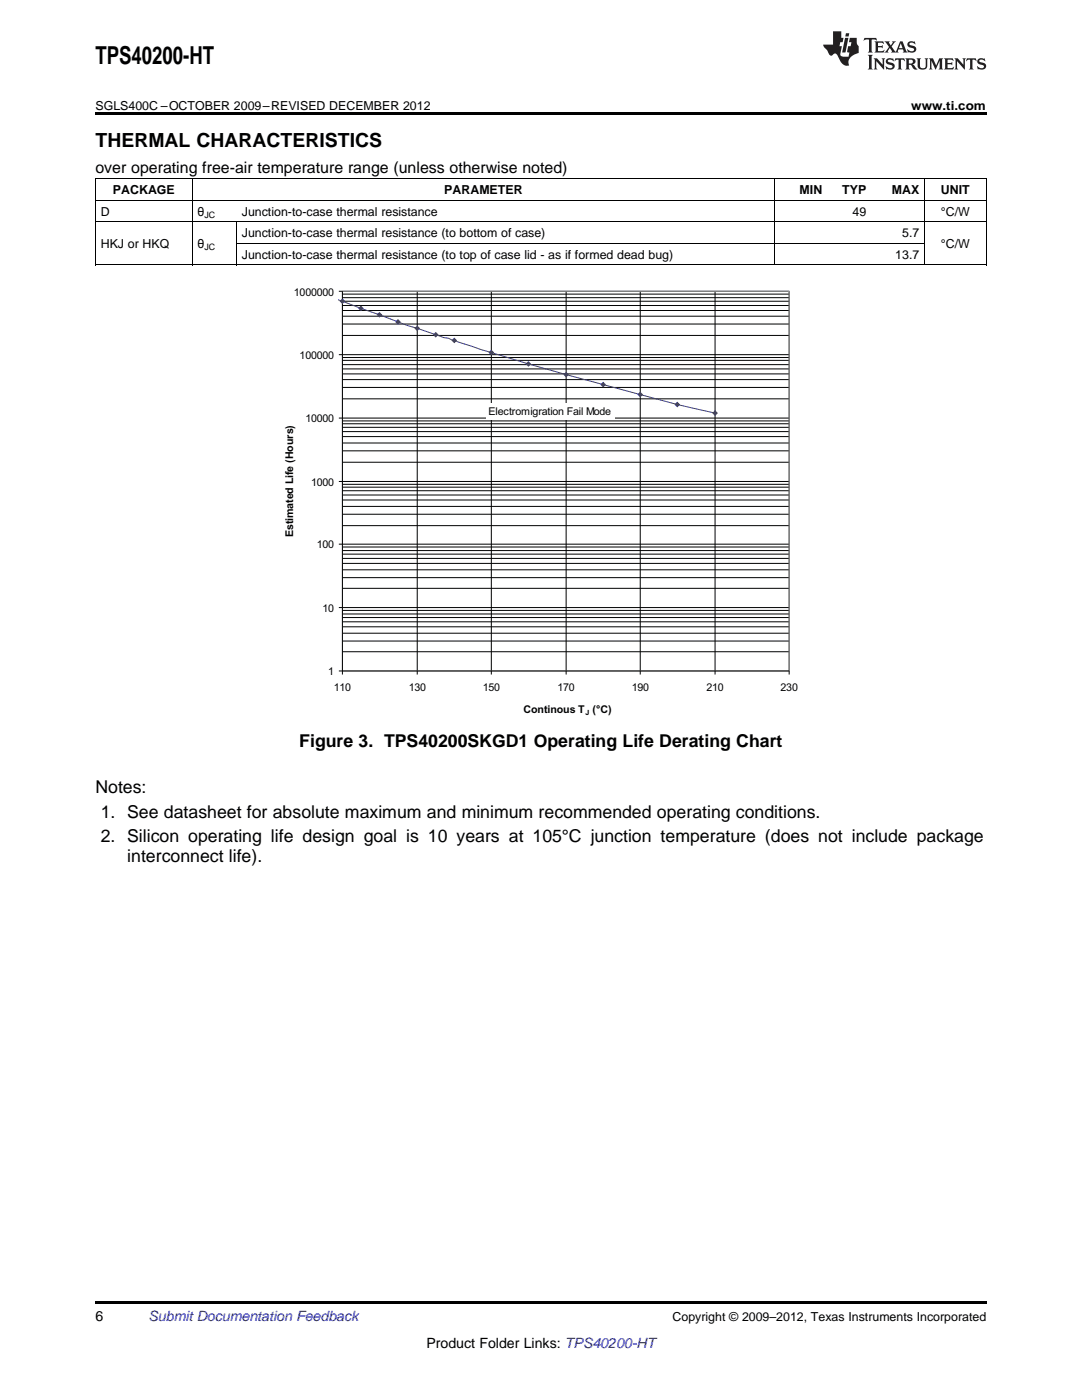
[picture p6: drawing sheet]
<svg xmlns="http://www.w3.org/2000/svg" width="216mm" height="279mm" viewBox="0 0 216 279" stroke-linecap="round" stroke-linejoin="round" font-family="sans-serif">
<path d="M19 259.7h177.8v.5h-177.8z" fill="#000"/>
<g fill="#fff">
<path d="M56.4 56.7h103.1v86.5h-103.1z" fill-rule="evenodd"/>
<path d="M68.3 58.1h89.2v75.8h-89.2z" fill-rule="evenodd"/>
</g>
<g fill="none" stroke="#010202" stroke-width=".2">
<path d="M67.6 58.1h89.9v76.5M68.3 59.4h89.2M68.3 58.7h89.2M68.3 58.1v76.5M83.3 58.1v76.5M98 58.1v76.5M113 58.1v76.5M127.8 58.1v76.5M142.7 58.1v76.5M67.6 70.8h89.9M68.3 79.6h89.2M68.3 77.3h89.2"/>
<path d="M68.3 75.8h89.2M68.3 74.6h89.2M68.3 73.6h89.2M68.3 72.8h89.2M68.3 71.9h89.2M68.3 71.4h89.2M68.3 66.9h89.2M68.3 64.7h89.2M68.3 63.1h89.2M68.3 62h89.2M68.3 61h89.2M68.3 60.1h89.2"/>
<path d="M67.6 96.1h89.9M67.6 83.4h89.9M68.3 99.8h89.2M68.3 98.8h89.2M68.3 97.9h89.2M68.3 97.2h89.2M68.3 96.7h89.2M68.3 92.2h89.2M68.3 90h89.2M68.3 88.4h89.2M68.3 87.1h89.2M68.3 86.1h89.2"/>
<path d="M68.3 85.3h89.2M68.3 84.6h89.2M68.3 84h89.2M67.6 108.6h89.9M68.3 117.4h89.2M68.3 115.3h89.2M68.3 113.7h89.2M68.3 112.4h89.2M68.3 111.4h89.2M68.3 110.6h89.2M68.3 109.9h89.2M68.3 109.2h89.2"/>
<path d="M68.3 104.9h89.2M68.3 102.6h89.2M68.3 101.1h89.2M67.6 121.3h89.9M67.6 133.9h89.9M68.3 130.1h89.2M68.3 127.9h89.2M68.3 126.4h89.2M68.3 125.1h89.2M68.3 124.1h89.2M68.3 123.2h89.2M68.3 122.5h89.2"/>
<path d="M68.3 121.8h89.2"/>
</g>
<path d="M68.3 58.1h89.2v75.8h-89.2z" fill="none" stroke="#929495" stroke-width=".2"/>
<path d="M67.5 59.8l.8 .3a354.8 354.8 0 0 0 19.5 7l.7 .3 1 .1 6.5 2.3a787.6 787.6 0 0 0 42.8 11.8l3.9 .8" fill="none" stroke="#2e3090" stroke-width=".2"/>
<path d="M67.9 60.1l.4-.4 .5 .4-.5 .4z" fill-rule="evenodd" fill="#2e3090"/>
<path d="M67.9 60.1l.4-.4 .5 .4-.5 .4z" fill="none" stroke="#2e3090" stroke-width=".2"/>
<path d="M71.6 61.5l.4-.4 .4 .4-.4 .5z" fill-rule="evenodd" fill="#2e3090"/>
<path d="M71.6 61.5l.4-.4 .4 .4-.4 .5z" fill="none" stroke="#2e3090" stroke-width=".2"/>
<path d="M75.7 62.4l.4 .4-.4 .4-.4-.4z" fill-rule="evenodd" fill="#2e3090"/>
<path d="M75.7 62.4l.4 .4-.4 .4-.4-.4z" fill="none" stroke="#2e3090" stroke-width=".2"/>
<path d="M79 64.2l.4-.4 .4 .4-.4 .5z" fill-rule="evenodd" fill="#2e3090"/>
<path d="M79 64.2l.4-.4 .4 .4-.4 .5z" fill="none" stroke="#2e3090" stroke-width=".2"/>
<path d="M83.3 65.1l.4 .4-.4 .4-.5-.4z" fill-rule="evenodd" fill="#2e3090"/>
<path d="M83.3 65.1l.4 .4-.4 .4-.5-.4z" fill="none" stroke="#2e3090" stroke-width=".2"/>
<path d="M86.9 66.4l.5 .4-.5 .4-.4-.4z" fill-rule="evenodd" fill="#2e3090"/>
<path d="M86.9 66.4l.5 .4-.5 .4-.4-.4z" fill="none" stroke="#2e3090" stroke-width=".2"/>
<path d="M90.6 67.5l.5 .4-.5 .5-.4-.5z" fill-rule="evenodd" fill="#2e3090"/>
<path d="M90.6 67.5l.5 .4-.5 .5-.4-.5z" fill="none" stroke="#2e3090" stroke-width=".2"/>
<path d="M98 69.9l.5 .5-.5 .4-.4-.4z" fill-rule="evenodd" fill="#2e3090"/>
<path d="M98 69.9l.5 .5-.5 .4-.4-.4z" fill="none" stroke="#2e3090" stroke-width=".2"/>
<path d="M105.4 72.2l.5 .4-.5 .5-.4-.5z" fill-rule="evenodd" fill="#2e3090"/>
<path d="M105.4 72.2l.5 .4-.5 .5-.4-.5z" fill="none" stroke="#2e3090" stroke-width=".2"/>
<path d="M113 74.3l.4 .5-.4 .4-.5-.4z" fill-rule="evenodd" fill="#2e3090"/>
<path d="M113 74.3l.4 .5-.4 .4-.5-.4z" fill="none" stroke="#2e3090" stroke-width=".2"/>
<path d="M120.4 76.3l.4 .5-.4 .4-.5-.4z" fill-rule="evenodd" fill="#2e3090"/>
<path d="M120.4 76.3l.4 .5-.4 .4-.5-.4z" fill="none" stroke="#2e3090" stroke-width=".2"/>
<path d="M127.3 78.7l.5-.4 .4 .4-.4 .5z" fill-rule="evenodd" fill="#2e3090"/>
<path d="M127.3 78.7l.5-.4 .4 .4-.4 .5z" fill="none" stroke="#2e3090" stroke-width=".2"/>
<path d="M135.1 80.3l.5 .4-.5 .5-.4-.5z" fill-rule="evenodd" fill="#2e3090"/>
<path d="M135.1 80.3l.5 .4-.5 .5-.4-.5z" fill="none" stroke="#2e3090" stroke-width=".2"/>
<path d="M142.7 82l.4 .4-.4 .5-.4-.5z" fill-rule="evenodd" fill="#2e3090"/>
<path d="M142.7 82l.4 .4-.4 .5-.4-.5z" fill="none" stroke="#2e3090" stroke-width=".2"/>
<path d="M97 80.4h25.6v3.3h-25.6z" fill-rule="evenodd" fill="#fff"/>
<path d="M19 40h177.8M19 35.6h177.8M19.1 35.7v17.2M38.3 35.7v17.2M154.5 35.7v17.2M184.4 35.7v17.2M196.8 35.7v17.2M19 52.9h177.8M19 44.3h177.8M47.1 44.3v8.6M47.2 48.6h137.3" fill="none" stroke="#000" stroke-width=".2"/>
<path d="M19 22.5h177.8v.5h-177.8z" fill="#000"/>
<g fill="#231f20">
<path d="M172.5 7.6l-.1 .5 .4-.2h.6v.1v2.1l-.2 .4h.9l-.2-.4v-2.1l.1-.1h.5l.5 .2-.2-.5zM174.5 8.3l.2 .3v1.5l-.2 .4h1.8l.2-.6a1.04 1.04 0 0 1-1.3 .2v-.7h.6l.3 .2v-.6l-.3 .2h-.6v-.6l.8-.1 .4 .3-.2-.5zM176.5 8.3l.9 1.1-.9 1.1h.8l-.2-.2 .4-.7 .5 .7-.2 .2h1.5l-.2-.2 .2-.4h.9l.1 .4-.2 .2h1l-.3-.3-.7-1.9h-.5l-.9 2-.8-1 .9-1h-.8l.1 .3-.4 .5-.3-.6 .1-.2zM179.7 8.6l.4 1h-.7zM181.3 8.4a.63 .63 0 0 0-.2 .7 .63 .63 0 0 0 .6 .4l.6 .2 .1 .2a.75 .75 0 0 1-.7 .4 .75 .75 0 0 1-.6-.5l.1 .7 .1-.1a1.11 1.11 0 0 0 1.5-.6 1.13 1.13 0 0 0-1.2-.8l-.1-.4a1.04 1.04 0 0 1 1.2 .2l-.2-.5-.2 .1-.4-.2zM173.2 10.9l.2 .4v2.2l-.2 .4h1l-.3-.4v-2.2l.3-.4zM174.3 11.6l.3 .4v1.5l-.3 .4h.8l-.2-.4v-1.3l1.5 1.7v-1.9l.2-.4h-.7l.2 .4v.9l-1.1-1.3zM177 11.8a.62 .62 0 0 0-.2 .7 .62 .62 0 0 0 .6 .4l.6 .1 .1 .3a.76 .76 0 0 1-.7 .3 .76 .76 0 0 1-.7-.4l.2 .7 .1-.1a1.11 1.11 0 0 0 1.5-.6 1.13 1.13 0 0 0-1.2-.8l-.1-.4a1.04 1.04 0 0 1 1.2 .2l-.2-.6-.2 .1-.5-.1zM178.7 11.6l-.2 .6a.61 .61 0 0 1 .8-.3v1.6l-.2 .4h.9l-.2-.4v-1.6a.63 .63 0 0 1 .7 .3l-.1-.6zM180.6 11.6l.3 .4v1.5l-.3 .4h1l-.2-.2-.1-.8 .6 .2a.76 .76 0 0 0 1.2 .7l-1-1a.58 .58 0 0 0 .6-.5 .58 .58 0 0 0-.5-.6zM181.4 11.9h.1a.45 .45 0 0 1 .5 .1 .45 .45 0 0 1 .1 .5l-.8 .2zM182.9 11.6l.2 .2a2.17 2.17 0 0 0 .3 1.9 .99 .99 0 0 0 1.6-.6v-1.1l.2-.4h-.7l.2 .2a1.92 1.92 0 0 1-.2 1.8 .6 .6 0 0 1-.9-.5v-1.1l.2-.4zM185.4 11.6l.2 .4v1.5l-.2 .4h.7l-.2-.4v-1.4l.8 1.8 .8-1.8v1.4l-.2 .4h.9l-.2-.4v-1.5l.2-.4h-.8l-.6 1.5-.6-1.5zM188.4 11.6l.2 .4v1.5l-.2 .4h1.8l.1-.6a1.04 1.04 0 0 1-1.2 .1v-.6h.5l.4 .2v-.6l-.4 .2h-.5v-.7h.8l.3 .3-.1-.6zM190.5 11.6l.2 .4v1.5l-.2 .4h.7l-.2-.4v-1.3l1.5 1.7v-1.9l.2-.4h-.7l.2 .4v.9l-1.1-1.3zM192.9 11.6l-.1 .6a.61 .61 0 0 1 .7-.3l.1 1.6-.3 .4h1l-.3-.4 .1-1.6a.63 .63 0 0 1 .7 .3l-.1-.6zM195.2 11.8a.62 .62 0 0 0-.2 .7 .62 .62 0 0 0 .6 .4l.6 .1 .1 .3a.76 .76 0 0 1-.7 .3 .76 .76 0 0 1-.6-.4l.1 .7 .1-.1a1.11 1.11 0 0 0 1.6-.6 1.13 1.13 0 0 0-1.3-.8l-.1-.4a1.04 1.04 0 0 1 1.2 .2l-.1-.6-.2 .1-.5-.1z"/>
<path d="M166.2 6.3v2.6h-1.9v.4l.8 .9a.91 .91 0 0 0 1 .8 .56 .56 0 0 1 .5-.3 .56 .56 0 0 1 .5 .3l.4 .8a1.53 1.53 0 0 0 1.9 1.2 1.54 1.54 0 0 1 1-2.1l.9-.3v-1.4a1.52 1.52 0 0 1-.4-1.6h-1.3l-.2 .8h.5l-.2 .8h-.5l-.1 1v.2l.4 .1-.2 .8a1.93 1.93 0 0 1-1.6-.3l.3-1.8h-.5l.2-.8h.4l.2-.8h-.4v-1.3zM168.6 7.6l-.6 2.9h.7l.6-2.9zM168.8 6.6l-.1 .7h.6l.2-.7z"/>
</g>
<text font-size="4.9" x="19" y="12.8">TPS40200-HT</text>
<text font-size="3.9" x="19" y="29.3">THERMAL CHARACTERISTICS</text>
<g font-size="3.5">
<text x="59.7" y="149">Figure 3. TPS40200SKGD1 Operating Life Derating Chart</text>
<text x="19" y="158.2">Notes:</text>
<text x="20.1" y="163.2">1. See datasheet for absolute maximum and minimum recommended operating conditions.</text>
<text x="20.1" y="168.1">2. Silicon operating life design goal is 10 years at 105°C junction temperature (does not include package</text>
<text x="25.4" y="172">interconnect life).</text>
</g>
<text font-size="3.2" x="19" y="34.4">over operating free-air temperature range (unless otherwise noted)</text>
<g font-size="2.8">
<text x="19" y="263.6">6</text>
<text x="85.1" y="269">Product Folder Links: TPS40200-HT</text>
</g>
<text font-size="2.8" fill="#0000c8" x="29.6" y="263.6">Submit Documentation Feedback</text>
<g font-size="2.5">
<text x="19" y="21.9">SGLS400C –OCTOBER 2009–REVISED DECEMBER 2012</text>
<text x="181.8" y="21.9">www.ti.com</text>
<text x="22.5" y="38.7">PACKAGE</text>
<text x="88.7" y="38.7">PARAMETER</text>
<text x="159.6" y="38.7">MIN</text>
<text x="168.1" y="38.7">TYP</text>
<text x="177.9" y="38.7">MAX</text>
<text x="187.7" y="38.7">UNIT</text>
<text x="20.1" y="43">D</text>
<text x="39.4" y="43">θ</text>
<text x="48.3" y="43">Junction-to-case thermal resistance</text>
<text x="48.3" y="47.3">Junction-to-case thermal resistance (to bottom of case)</text>
<text x="170.1" y="43">49</text>
<text x="180" y="47.3">5.7</text>
<text x="187.7" y="43">°C/W</text>
<text x="20.1" y="49.5">HKJ or HKQ</text>
<text x="39.4" y="49.5">θ</text>
<text x="48.3" y="51.6">Junction-to-case thermal resistance (to top of case lid - as if formed dead bug)</text>
<text x="178.6" y="51.6">13.7</text>
<text x="187.7" y="49.5">°C/W</text>
<text x="134.2" y="263.6">Copyright © 2009–2012, Texas Instruments Incorporated</text>
</g>
<g font-size="2.1" fill="#010202">
<text x="58.7" y="59">1000000</text>
<text x="59.8" y="71.6">100000</text>
<text x="97.5" y="82.7">Electromigration Fail Mode</text>
<text x="60.9" y="84.3">10000</text>
<text x="62.1" y="96.9">1000</text>
<text x="58.5" y="107.2" transform="rotate(-90 58.5 107.2)">Estimated Life (Hours)</text>
<text x="63.2" y="109.5">100</text>
<text x="64.3" y="122.1">10</text>
<text x="65.5" y="134.8">1</text>
<text x="66.6" y="137.9">110</text>
<text x="81.5" y="137.9">130</text>
<text x="96.3" y="137.9">150</text>
<text x="111.3" y="137.9">170</text>
<text x="126" y="137.9">190</text>
<text x="141" y="137.9">210</text>
<text x="155.8" y="137.9">230</text>
<text x="104.4" y="142.3">Continous T</text>
<text x="118.2" y="142.3">(°C)</text>
</g>
<g font-size="1.8">
<text x="40.8" y="43.5">JC</text>
<text x="40.8" y="50">JC</text>
</g>
<text font-size="1.4" fill="#010202" x="116.8" y="142.7">J</text>
</svg>
